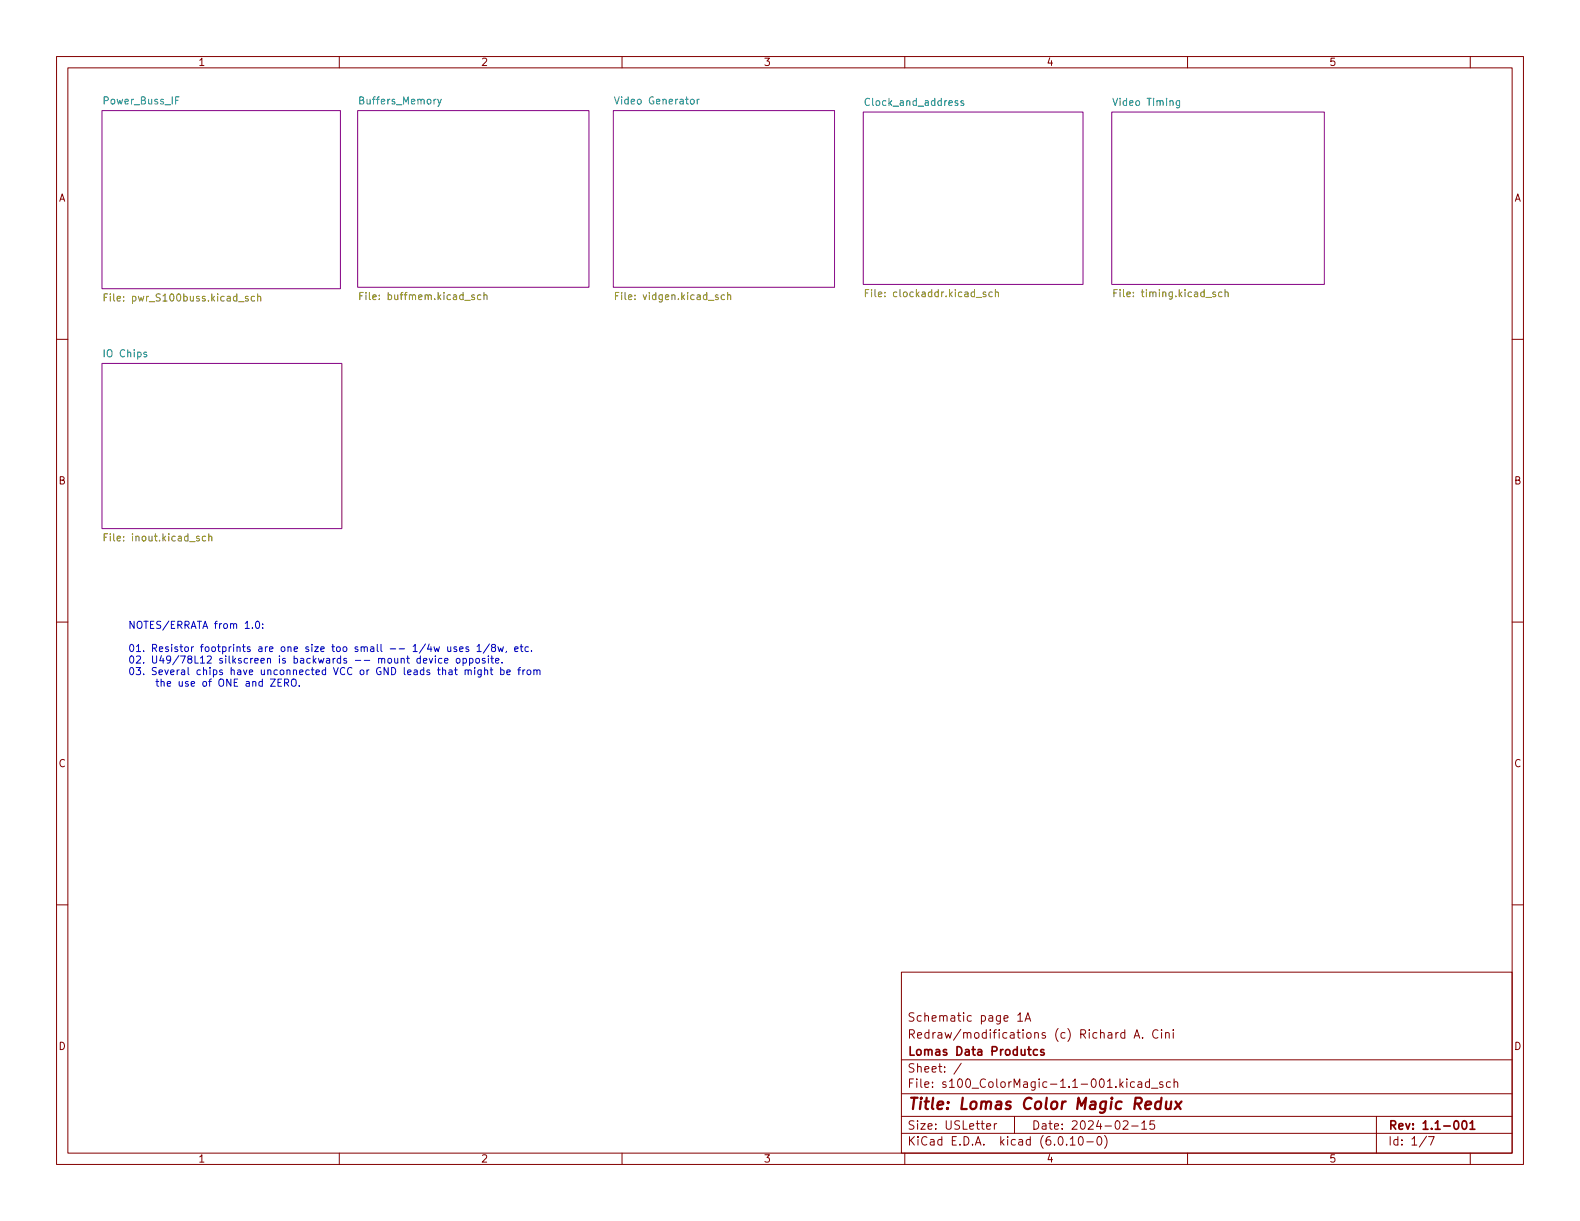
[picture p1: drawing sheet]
<svg xmlns="http://www.w3.org/2000/svg" width="279mm" height="216mm" viewBox="0 0 279 216" stroke-linecap="round" stroke-linejoin="round" font-family="sans-serif">
<g fill="none" stroke="#840000" stroke-width=".18">
<path d="M10 10h259.4v195.9h-259.4zM12 12h255.4v191.9h-255.4zM60 10v2M110 10v2M160 10v2M210 10v2M260 10v2M10 60h2M267.4 60h2M10 110h2M267.4 110h2M10 160h2"/>
<path d="M267.4 160h2M159.4 171.9h108v32h-108zM180 179.5l.4-.4v1.5M159.4 197.4h108M159.4 193.4h108M159.4 187.4h108M170 188l-1.3 1.9M174.5 199.2l.7-.2-.1-.3h-.4l-.2 .2v.7h.6M175.8 198.7v1M176.3 198.7h-.3l-.2 .3M179.4 197.4v3M180 180.6h.8"/>
<path d="M181.3 180.6l.5-1.5 .5 1.5M181.4 180.2h.7M198.6 198.3l.6-.1 .2 .1 .1 .3-1 1.1h1M198.9 182.6h-.4l-.3 .3v.4l.1 .2h.6M198.9 182.1v1.5M200.1 199.1h1.2M200.5 183.6l.5-1.5 .5 1.5M200.6 191.4l-.4-.1-.3 .3v.4l.1 .2h.6M200.7 183.2h.7M201.3 191.4h.5l.1 .9M201.9 198.6l.4-.4v1.5M201.9 191.6l-.5 .1a.29 .29 0 0 0-.2 .3 .29 .29 0 0 0 .2 .3l.5-.1"/>
<path d="M201.9 199.7h.9M202 183.4v.2M203.3 191.4l-.5-.1-.3 .3v.4l.2 .2h.6M203.3 190.8v1.5M203.6 192.4h1.2M204.1 198.2h-.7l-.1 .7 .2-.2 .5 .1 .2 .2-.1 .5-.2 .2-.6-.2M204.8 182.2a.6 .6 0 0 0-.8 0 .6 .6 0 0 0-.2 .7 .56 .56 0 0 0 .3 .6 .56 .56 0 0 0 .7-.1M205.4 182.1v.1M205.4 182.6v1M205.6 191.4l-.3-.1-.3 .2 .1 .2 .5 .2v.3h-.6M206.1 182.7l.2-.1h.4l.1 1M206.1 182.6v1"/>
<path d="M207 191.4l-.5-.1-.2 .3v.4l.1 .2h.6M207.5 182.1v.1M207.5 182.6v1M207.6 191.4l.2-.1 .4 .1 .1 .9M207.6 190.8v1.5M243.4 197.4v6.5M60 203.9v2M110 203.9v2M159.4 200.4h108M160 203.9v2M189.3 201.4l.4-.4v1.5M189.3 202.5h.8"/>
<path d="M190.9 201h.1a.81 .81 0 0 1 .6 .6 .81 .81 0 0 1-.3 .8l-.1 .1a.81 .81 0 0 1-.6-.6 .81 .81 0 0 1 .3-.9zM192.2 201.9h1.1M194.2 201h.1a.81 .81 0 0 1 .6 .6 .81 .81 0 0 1-.3 .8l-.1 .1a.81 .81 0 0 1-.6-.6 .81 .81 0 0 1 .3-.9zM195.3 200.8a1.72 1.72 0 0 1 0 2.2M210 203.9v2M252.3 200.9l-1.3 1.9M252.6 201h1l-.6 1.5M260 203.9v2"/>
</g>
<path d="M183.5 185.7l-.5-.1-.3 .3v.4l.2 .2h.6M184.6 185.7l-.4-.1-.2 .2 .1 .2 .5 .1v.4h-.6M257.3 198.2h.2a.81 .81 0 0 1 .5 .6 .81 .81 0 0 1-.3 .8l-.1 .1a.82 .82 0 0 1-.6-.6 .82 .82 0 0 1 .3-.9zM258.7 198.2h.2a.82 .82 0 0 1 .6 .6 .82 .82 0 0 1-.3 .8l-.2 .1a.81 .81 0 0 1-.6-.6 .81 .81 0 0 1 .3-.9zM260 198.6l.4-.4v1.5M260 199.7h.8" fill="none" stroke="#840000" stroke-width=".3"/>
<path d="M205.3 194.9a.66 .66 0 0 0-1 .3l-.1 .5 .2 .3 .2 .1 .6-.1M205.4 194.1l-.3 2M206.3 194.8l-.1 1.2a.57 .57 0 0 0 .8-.1M207.1 194.8l-.1 1.3M207.9 194.8l.9 1.3M208.9 194.8l-1.2 1.3" fill="none" stroke="#840000" stroke-width=".4"/>
<g fill="#fff" stroke="#fff" stroke-width=".18">
<path d="M63.2 19.6h40.9v31.2h-40.9z"/>
<path d="M18 64.3h42.5v29.2h-42.5z"/>
<path d="M18 19.6h42.2v31.5h-42.2z"/>
<path d="M152.7 19.8h38.8v30.5h-38.8z"/>
<path d="M108.5 19.6h39.1v31.2h-39.1z"/>
<path d="M196.6 19.8h37.6v30.5h-37.6z"/>
</g>
<path d="M18 19.6h42.2v31.5h-42.2zM63.2 19.6h40.9v31.2h-40.9zM108.5 19.6h39.1v31.2h-39.1zM152.7 19.8h38.8v30.5h-38.8zM196.6 19.8h37.6v30.5h-37.6zM18 64.3h42.5v29.2h-42.5z" fill="none" stroke="#840084" stroke-width=".18"/>
<path d="M31.1 17.7h.4M31.7 17.1h-.6v1.3M77.4 17.6l.3 .8M78 17.6l-.4 1.1-.2 .1M108.7 17.1l.4 1.3 .4-1.3M123.3 17.6v.8M123.7 17.6l-.4 .2M170.4 17.9l-.3-.1-.2 .2 .1 .2 .4 .1v.3h-.5M208.6 17.8v1l-.3 .3-.3-.1M208.6 17.9l-.4-.1-.2 .2 .1 .6h.5M25.9 62.3h-.3l-.2 .1 .1 .2 .4 .1v.3h-.5" fill="none" stroke="#008484" stroke-width=".18"/>
<g fill="none" stroke="#848400" stroke-width=".18">
<path d="M18.4 52.6h.4M19 52h-.6v1.2M43.9 52.4h-.3l-.2 .2 .1 .2 .4 .1v.3h-.5M45 52.4h-.3l-.3 .2 .1 .6h.5M45.6 52.5l.2-.1h.3v.8M45.6 52v1.2M63.6 52.3h.5M64.2 51.7h-.6v1.3M85 52.2l-.3-.1-.3 .3 .2 .5h.4M85.6 52.3l.2-.2 .3 .1v.8M85.6 51.7v1.3M108.8 52.3h.5"/>
<path d="M109.4 51.7h-.6v1.3M128.1 52.2l-.3-.1-.3 .3 .1 .5h.5M128.7 52.3l.2-.2 .3 .1v.8M128.7 51.7v1.3M153 51.8h.5M153.6 51.2h-.6v1.3M174.3 51.7l-.3-.1-.2 .2 .1 .2 .4 .1v.3h-.5M175.5 51.7l-.4-.1-.2 .3 .1 .5h.5M176 51.7l.2-.1 .3 .1 .1 .8M176 51.2v1.3M197 51.8h.4M197.6 51.2h-.6v1.3"/>
<path d="M216.1 51.7l-.4-.1-.2 .3 .1 .5h.5M216.6 51.7l.2-.1 .3 .1 .1 .8M216.6 51.2v1.3M18.4 95h.4M19 94.4h-.6v1.3M36.4 94.9l-.4-.1-.2 .2 .1 .6h.5M36.9 94.9l.2-.1 .3 .1 .1 .8M36.9 94.4v1.3"/>
</g>
<g fill="none" stroke="#0000c2" stroke-width=".18">
<path d="M44.6 111v.1M45.3 110l.2-.1a.68 .68 0 0 1 .4 .6 .68 .68 0 0 1-.4 .6l-.2-.1-.1-.4zM46.4 111v.1M46.4 110.3v.2M74.3 116.5l-.3-.1-.3 .3 .1 .5h.5M74.3 116v1.3M74.9 116.8l.6-.1-.1-.2-.3-.1-.2 .2v.6h.5M75.9 113.9l-.3 .9h.8M75.9 116.4l.3 .9 .3-.9M76.2 114.4v.8M76.7 114.4l.3 .8 .2-.6 .3 .6 .2-.8M77 116v.1"/>
<path d="M77 116.4v.9M78.1 116.5l-.3-.1-.3 .3 .2 .5h.4M78.6 116.8l.6-.1v-.2l-.4-.1-.2 .2 .1 .6h.5M79.2 114.4v.8h.3l.2-.1M79.7 114.4v.8M80.7 114.4h-.3l-.1 .1v.2l.4 .1v.4h-.4M80.8 116.5l.3-.1 .2 .3v.3l-.2 .3-.3-.1-.1-.2zM81.3 114.8l.6-.1-.1-.3h-.3l-.2 .1v.7h.5M81.9 116.5l.4-.1 .2 .3-.1 .5h-.5M81.9 116.4v1.3M82.3 118.6l.1-.1h.3l.1 .8M82.3 118.5v.8"/>
<path d="M82.8 118.6l.2-.1h.3v.8M82.9 114.4h-.3l-.2 .1v.2l.5 .1v.4h-.5M83 116.5l.4-.1 .2 .3-.1 .5h-.5M83 116.4v1.3M83.9 118v.2M83.9 118.5v.8M84.2 116.5l.3-.1 .3 .3v.3l-.3 .3-.3-.1-.1-.2zM84.4 114.3l.3-.4v1.3M84.4 115.2h.7M85.1 118.5v1l-.2 .2h-.4M85.1 118.5h-.4l-.2 .2 .1 .5h.5M85.7 118.6l.2-.1h.3v.8"/>
<path d="M85.7 118v1.3M85.8 116.5l-.3-.1-.2 .2v.2l.5 .1v.3h-.5M86.4 116v.1M86.4 116.4v.9M86.5 113.9l-1 1.6M86.7 118.5h.4M86.8 116.4h.5M86.8 118v1.1l.3 .2M87 116v1.1l.3 .2M87.1 114.5l-.2-.3 .1-.1 .1-.2 .4 .1 .1 .2v.2l-.6 .1-.1 .2v.3l.2 .2h.3l.2-.2v-.4l-.2-.1M87.6 116.8l.6-.1v-.2l-.4-.1-.2 .2 .1 .6h.5M88.1 114.4l.2 .8 .2-.6 .3 .6 .2-.8"/>
<path d="M88.5 118.5h.4l.2 .2-.1 .5h-.5M88.5 118v1.3M88.8 117.1v.2M89.6 115.2l-.2 .2M89.6 118.9l.6-.1v-.3h-.4l-.2 .1 .1 .6h.5M91 114.8l.6-.1v-.3h-.4l-.2 .1 .1 .7h.5M91.6 118.5h.4M92 114.4h.5M92 118l-.3 .2v1.1M92.2 113.9v1.1l.3 .2M92.5 118.5v.8M92.8 118.5l-.3 .2"/>
<path d="M93.3 118.5h.3l.3 .2v.4l-.3 .2-.3-.1-.1-.1zM93.4 114.4h-.3l-.3 .2 .2 .6h.4M94 115.1v.1M94.4 118.6l.2-.1h.3l.1 .8M94.4 118.5v.8M95 118.6l.1-.1h.3l.1 .8M44.7 120.6l.2-.1 .3 .1v.7M46.4 120.6l-.4-.1-.2 .2 .1 .6h.5M46.4 120.1v1.2M47.8 120.1h.9l-.9 1.2h.9M49.2 120.7h.4M49.8 120.1h-.6v1.2h.6"/>
<path d="M50.3 120.7h.6l.1-.2v-.3l-.7-.1v1.2M50.6 120.7l.4 .6M51.7 120.1h.1a.43 .43 0 0 1 .6 .4v.4a.42 .42 0 0 1-.4 .5 .42 .42 0 0 1-.5-.5v-.4zM52.9 121.2v.1"/>
</g>
<text font-size="2.8" fill="#840000" x="160.4" y="196.2">Title: Lomas Color Magic Redux</text>
<g font-size="2.1" fill="#840000">
<text x="160.4" y="183.6">Redraw/modifications (c) Richard A. Cini</text>
<text x="160.4" y="180.6">Schematic page 1A</text>
<text x="160.4" y="189.7">Sheet: /</text>
<text x="160.4" y="186.7">Lomas Data Produtcs</text>
<text x="160.4" y="192.4">File: s100_ColorMagic-1.1-001.kicad_sch</text>
<text x="160.4" y="202.5">KiCad E.D.A. kicad (6.0.10-0)</text>
<text x="160.4" y="199.7">Size: USLetter</text>
<text x="182.4" y="199.7">Date: 2024-02-15</text>
<text x="245.4" y="199.7">Rev: 1.1-001</text>
<text x="245.4" y="202.5">Id: 1/7</text>
</g>
<g font-size="1.8" fill="#840000">
<text x="35" y="11.6">1</text>
<text x="85" y="11.6">2</text>
<text x="135" y="11.6">3</text>
<text x="185" y="11.6">4</text>
<text x="235" y="11.6">5</text>
<text x="10.3" y="35.6">A</text>
<text x="267.7" y="35.6">A</text>
<text x="10.3" y="85.7">B</text>
<text x="267.7" y="85.7">B</text>
<text x="10.3" y="135.6">C</text>
<text x="267.7" y="135.6">C</text>
<text x="10.3" y="185.7">D</text>
<text x="267.7" y="185.7">D</text>
<text x="35" y="205.6">1</text>
<text x="85" y="205.6">2</text>
<text x="135" y="205.6">3</text>
<text x="185" y="205.6">4</text>
<text x="235" y="205.6">5</text>
</g>
<g font-size="1.8" fill="#008484">
<text x="18.4" y="18.5">Power_Buss_IF</text>
<text x="63.8" y="18.5">Buffers_Memory</text>
<text x="109.3" y="18.5">Video Generator</text>
<text x="153.4" y="18.7">Clock_and_address</text>
<text x="197.2" y="18.7">Video Timing</text>
<text x="18.5" y="63.2">IO Chips</text>
</g>
<g font-size="1.8" fill="#848400">
<text x="19.5" y="53.3">File: pwr_S100buss.kicad_sch</text>
<text x="64.6" y="53">File: buffmem.kicad_sch</text>
<text x="109.6" y="53">File: vidgen.kicad_sch</text>
<text x="154" y="52.5">File: clockaddr.kicad_sch</text>
<text x="197.8" y="52.5">File: timing.kicad_sch</text>
<text x="19.2" y="95.7">File: inout.kicad_sch</text>
</g>
<g font-size="1.8" fill="#0000c2">
<text x="22.6" y="111.2">NOTES/ERRATA from 1.0:</text>
<text x="22.6" y="115.3">01. Resistor footprints are one size too small -- 1/4w uses 1/8w, etc.</text>
<text x="22.6" y="117.3">02. U49/78L12 silkscreen is backwards -- mount device opposite.</text>
<text x="22.6" y="119.4">03. Several chips have unconnected VCC or GND leads that might be from</text>
<text x="23.1" y="121.4">the use of ONE and ZERO.</text>
</g>
</svg>
